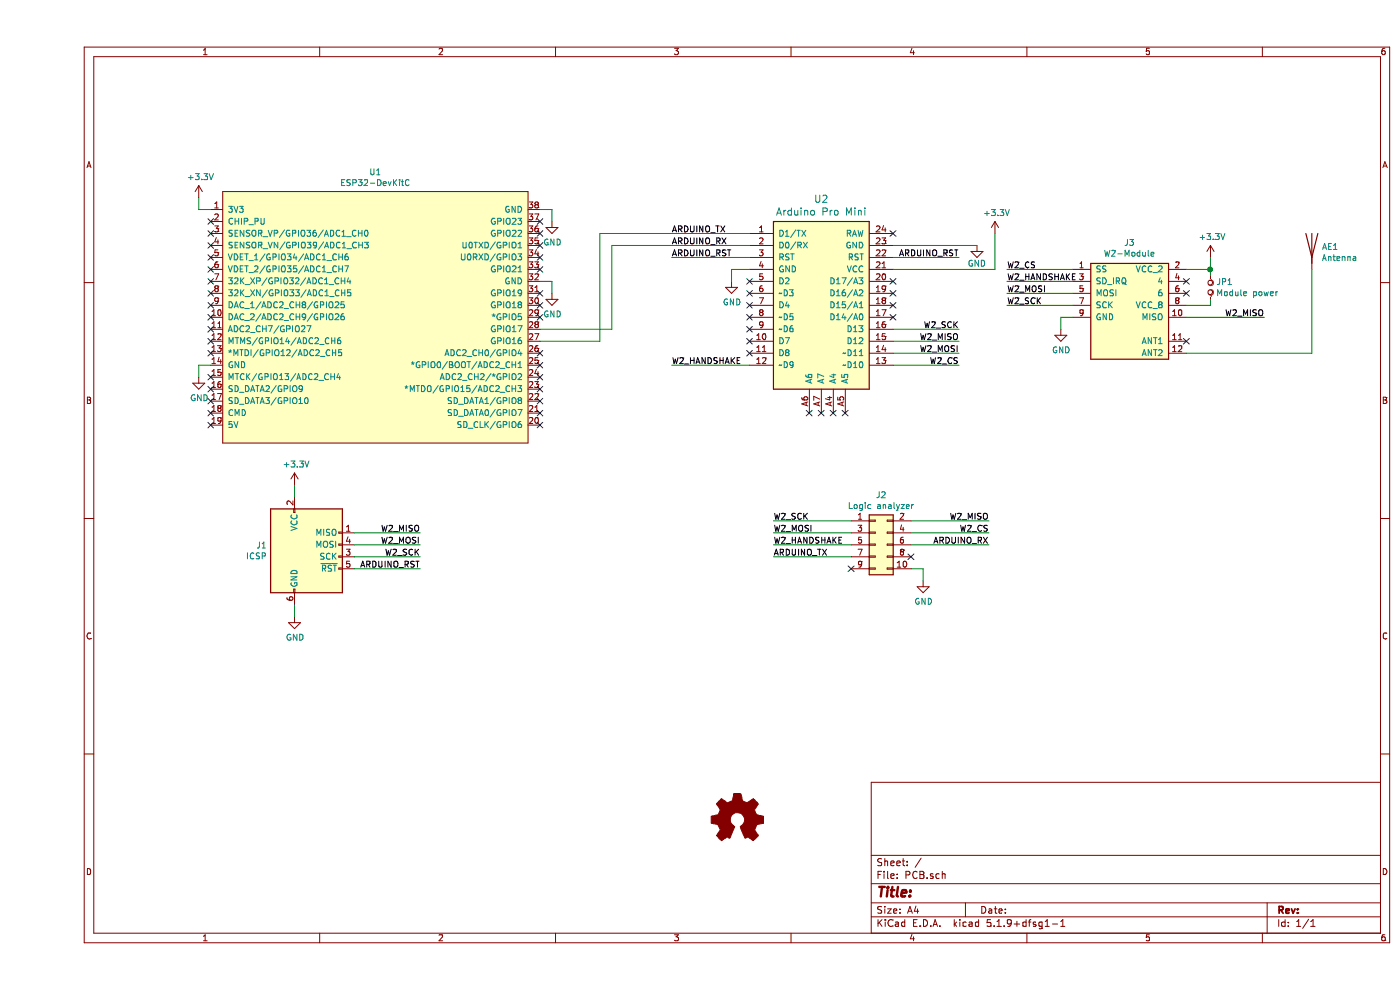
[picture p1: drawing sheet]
EESchema Schematic File Version 4
EELAYER 30 0
EELAYER END
$Descr A4 11693 8268
encoding utf-8
Sheet 1 1
Title ""
Date ""
Rev ""
Comp ""
Comment1 ""
Comment2 ""
Comment3 ""
Comment4 ""
$EndDescr
$Comp
L Tho85:W2-MM J3
U 1 1
P 9300 2450
F 0 "J3" H 9125 2875 50  0000 C CNN
F 1 "W2-Module" H 9125 2784 50  0000 C CNN
F 2 "Tho85:W2-MM" H 8950 2450 50  0001 C CNN
F 3 "~" H 8950 2450 50  0001 C CNN
	1    9300 2450
	1    0    0    -1  
$EndComp
NoConn ~ 9600 2350
NoConn ~ 9600 2450
Wire Wire Line
	9600 2650 10250 2650
Text Label 10250 2650 2    50   ~ 0
W2_MISO
Wire Wire Line
	8650 2650 8550 2650
Wire Wire Line
	8550 2650 8550 2750
$Comp
L power:GND #PWR0101
U 1 1
P 8550 2750
F 0 "#PWR0101" H 8550 2500 50  0001 C CNN
F 1 "GND" H 8555 2577 50  0000 C CNN
F 2 "" H 8550 2750 50  0001 C CNN
F 3 "" H 8550 2750 50  0001 C CNN
	1    8550 2750
	1    0    0    -1  
$EndComp
Wire Wire Line
	8650 2550 8100 2550
Text Label 8100 2550 0    50   ~ 0
W2_SCK
Wire Wire Line
	8650 2450 8100 2450
Text Label 8100 2450 0    50   ~ 0
W2_MOSI
Wire Wire Line
	8100 2350 8650 2350
Text Label 8100 2350 0    50   ~ 0
W2_HANDSHAKE
Wire Wire Line
	8650 2250 8100 2250
Text Label 8100 2250 0    50   ~ 0
W2_CS
NoConn ~ 9600 2850
Wire Wire Line
	5300 3050 5950 3050
Text Label 5300 3050 0    50   ~ 0
W2_HANDSHAKE
Wire Wire Line
	7150 3050 7700 3050
Text Label 7700 3050 2    50   ~ 0
W2_CS
Wire Wire Line
	7150 2950 7700 2950
Text Label 7700 2950 2    50   ~ 0
W2_MOSI
Wire Wire Line
	7150 2850 7700 2850
Text Label 7700 2850 2    50   ~ 0
W2_MISO
Wire Wire Line
	7150 2750 7700 2750
Text Label 7700 2750 2    50   ~ 0
W2_SCK
$Comp
L power:GND #PWR0102
U 1 1
P 5800 2350
F 0 "#PWR0102" H 5800 2100 50  0001 C CNN
F 1 "GND" H 5805 2177 50  0000 C CNN
F 2 "" H 5800 2350 50  0001 C CNN
F 3 "" H 5800 2350 50  0001 C CNN
	1    5800 2350
	1    0    0    -1  
$EndComp
$Comp
L espressif:ESP32-DevKitC U1
U 1 1
P 2750 2600
F 0 "U1" H 2825 3765 50  0000 C CNN
F 1 "ESP32-DevKitC" H 2825 3674 50  0000 C CNN
F 2 "Espressif:ESP32-DevKitC" H 2750 1350 50  0001 C CNN
F 3 "https://docs.espressif.com/projects/esp-idf/zh_CN/latest/esp32/hw-reference/esp32/get-started-devkitc.html" H 2900 1350 50  0001 C CNN
	1    2750 2600
	1    0    0    -1  
$EndComp
$Comp
L Arduino:Arduino_Pro_Mini U2
U 1 1
P 6550 2550
F 0 "U2" H 6550 3439 60  0000 C CNN
F 1 "Arduino Pro Mini" H 6550 3333 60  0000 C CNN
F 2 "Arduino:Arduino_Pro_Mini" H 7350 1800 60  0001 C CNN
F 3 "https://www.sparkfun.com/products/11113" H 6750 1350 60  0001 C CNN
	1    6550 2550
	1    0    0    -1  
$EndComp
Text Label 5300 1950 0    50   ~ 0
ARDUINO_TX
Text Label 5300 2050 0    50   ~ 0
ARDUINO_RX
NoConn ~ 5950 2350
NoConn ~ 5950 2450
NoConn ~ 5950 2550
NoConn ~ 5950 2650
NoConn ~ 5950 2750
NoConn ~ 5950 2850
NoConn ~ 7150 1950
NoConn ~ 7150 2350
NoConn ~ 7150 2450
NoConn ~ 7150 2550
NoConn ~ 7150 2650
NoConn ~ 6450 3450
NoConn ~ 6550 3450
NoConn ~ 6650 3450
NoConn ~ 6750 3450
$Comp
L Connector:AVR-ISP-6 J1
U 1 1
P 2250 4650
F 0 "J1" H 1921 4746 50  0000 R CNN
F 1 "ICSP" H 1921 4655 50  0000 R CNN
F 2 "Connector_IDC:IDC-Header_2x03_P2.54mm_Vertical" V 2000 4700 50  0001 C CNN
F 3 " ~" H 975 4100 50  0001 C CNN
	1    2250 4650
	1    0    0    -1  
$EndComp
Wire Wire Line
	2650 4450 3200 4450
Wire Wire Line
	2650 4550 3200 4550
Wire Wire Line
	3200 4650 2650 4650
$Comp
L power:GND #PWR0103
U 1 1
P 2150 5150
F 0 "#PWR0103" H 2150 4900 50  0001 C CNN
F 1 "GND" H 2155 4977 50  0000 C CNN
F 2 "" H 2150 5150 50  0001 C CNN
F 3 "" H 2150 5150 50  0001 C CNN
	1    2150 5150
	1    0    0    -1  
$EndComp
Wire Wire Line
	2150 5150 2150 5050
$Comp
L power:+3.3V #PWR0104
U 1 1
P 2150 4050
F 0 "#PWR0104" H 2150 3900 50  0001 C CNN
F 1 "+3.3V" H 2165 4223 50  0000 C CNN
F 2 "" H 2150 4050 50  0001 C CNN
F 3 "" H 2150 4050 50  0001 C CNN
	1    2150 4050
	1    0    0    -1  
$EndComp
Wire Wire Line
	2150 4050 2150 4150
Text Label 3200 4450 2    50   ~ 0
W2_MISO
Text Label 3200 4550 2    50   ~ 0
W2_MOSI
Text Label 3200 4650 2    50   ~ 0
W2_SCK
Text Label 3200 4750 2    50   ~ 0
ARDUINO_RST
Wire Wire Line
	2650 4750 3200 4750
$Comp
L power:+3.3V #PWR0107
U 1 1
P 9800 2150
F 0 "#PWR0107" H 9800 2000 50  0001 C CNN
F 1 "+3.3V" H 9815 2323 50  0000 C CNN
F 2 "" H 9800 2150 50  0001 C CNN
F 3 "" H 9800 2150 50  0001 C CNN
	1    9800 2150
	1    0    0    -1  
$EndComp
Wire Wire Line
	9800 2150 9800 2250
Wire Wire Line
	9600 2550 9800 2550
$Comp
L power:+3.3V #PWR0108
U 1 1
P 1350 1650
F 0 "#PWR0108" H 1350 1500 50  0001 C CNN
F 1 "+3.3V" H 1365 1823 50  0000 C CNN
F 2 "" H 1350 1650 50  0001 C CNN
F 3 "" H 1350 1650 50  0001 C CNN
	1    1350 1650
	1    0    0    -1  
$EndComp
Wire Wire Line
	1350 1650 1350 1750
Wire Wire Line
	1350 1750 1450 1750
NoConn ~ 1450 1850
NoConn ~ 1450 1950
NoConn ~ 1450 2050
NoConn ~ 1450 2150
NoConn ~ 1450 2250
NoConn ~ 1450 2350
NoConn ~ 1450 2450
NoConn ~ 1450 2550
NoConn ~ 1450 2650
NoConn ~ 1450 2750
NoConn ~ 1450 2850
NoConn ~ 1450 2950
Wire Wire Line
	1450 3050 1350 3050
Wire Wire Line
	1350 3050 1350 3150
$Comp
L power:GND #PWR0109
U 1 1
P 1350 3150
F 0 "#PWR0109" H 1350 2900 50  0001 C CNN
F 1 "GND" H 1355 2977 50  0000 C CNN
F 2 "" H 1350 3150 50  0001 C CNN
F 3 "" H 1350 3150 50  0001 C CNN
	1    1350 3150
	1    0    0    -1  
$EndComp
NoConn ~ 1450 3150
NoConn ~ 1450 3250
NoConn ~ 1450 3350
NoConn ~ 1450 3450
NoConn ~ 1450 3550
Wire Wire Line
	4200 1750 4300 1750
Wire Wire Line
	4300 1750 4300 1850
$Comp
L power:GND #PWR0110
U 1 1
P 4300 1850
F 0 "#PWR0110" H 4300 1600 50  0001 C CNN
F 1 "GND" H 4305 1677 50  0000 C CNN
F 2 "" H 4300 1850 50  0001 C CNN
F 3 "" H 4300 1850 50  0001 C CNN
	1    4300 1850
	1    0    0    -1  
$EndComp
NoConn ~ 4200 1850
NoConn ~ 4200 1950
NoConn ~ 4200 2050
NoConn ~ 4200 2650
NoConn ~ 4200 2550
NoConn ~ 4200 2450
NoConn ~ 4200 2250
NoConn ~ 4200 2150
NoConn ~ 4200 2950
NoConn ~ 4200 3050
NoConn ~ 4200 3150
NoConn ~ 4200 3250
NoConn ~ 4200 3350
NoConn ~ 4200 3450
NoConn ~ 4200 3550
Wire Wire Line
	4200 2350 4300 2350
Wire Wire Line
	4300 2350 4300 2450
$Comp
L power:GND #PWR0111
U 1 1
P 4300 2450
F 0 "#PWR0111" H 4300 2200 50  0001 C CNN
F 1 "GND" H 4305 2277 50  0000 C CNN
F 2 "" H 4300 2450 50  0001 C CNN
F 3 "" H 4300 2450 50  0001 C CNN
	1    4300 2450
	1    0    0    -1  
$EndComp
Wire Wire Line
	4800 2050 5950 2050
Wire Wire Line
	4700 1950 5950 1950
$Comp
L Connector_Generic:Conn_02x05_Odd_Even J2
U 1 1
P 7000 4550
F 0 "J2" H 7050 4967 50  0000 C CNN
F 1 "Logic analyzer" H 7050 4876 50  0000 C CNN
F 2 "Connector_IDC:IDC-Header_2x05_P2.54mm_Vertical" H 7000 4550 50  0001 C CNN
F 3 "~" H 7000 4550 50  0001 C CNN
	1    7000 4550
	1    0    0    -1  
$EndComp
Wire Wire Line
	6800 4350 6150 4350
Text Label 6150 4350 0    50   ~ 0
W2_SCK
Wire Wire Line
	6800 4450 6150 4450
Text Label 6150 4450 0    50   ~ 0
W2_MOSI
Wire Wire Line
	7300 4350 7950 4350
Text Label 7950 4350 2    50   ~ 0
W2_MISO
Wire Wire Line
	7300 4450 7950 4450
Text Label 7950 4450 2    50   ~ 0
W2_CS
Wire Wire Line
	6800 4550 6150 4550
Text Label 6150 4550 0    50   ~ 0
W2_HANDSHAKE
Wire Wire Line
	7300 4550 7950 4550
Wire Wire Line
	9600 2250 9800 2250
NoConn ~ 5950 2950
Text Label 7950 4550 2    50   ~ 0
ARDUINO_RX
Wire Wire Line
	6800 4650 6150 4650
Text Label 6150 4650 0    50   ~ 0
ARDUINO_TX
NoConn ~ 6800 4750
Wire Wire Line
	7300 4750 7400 4750
Wire Wire Line
	7400 4750 7400 4850
$Comp
L power:GND #PWR0112
U 1 1
P 7400 4850
F 0 "#PWR0112" H 7400 4600 50  0001 C CNN
F 1 "GND" H 7405 4677 50  0000 C CNN
F 2 "" H 7400 4850 50  0001 C CNN
F 3 "" H 7400 4850 50  0001 C CNN
	1    7400 4850
	1    0    0    -1  
$EndComp
$Comp
L Device:Jumper_NO_Small JP1
U 1 1
P 9800 2400
F 0 "JP1" V 9754 2448 50  0000 L CNN
F 1 "Module power" V 9845 2448 50  0000 L CNN
F 2 "Jumper:SolderJumper-2_P1.3mm_Open_RoundedPad1.0x1.5mm" H 9800 2400 50  0001 C CNN
F 3 "~" H 9800 2400 50  0001 C CNN
	1    9800 2400
	0    1    1    0   
$EndComp
Wire Wire Line
	9800 2300 9800 2250
Connection ~ 9800 2250
Wire Wire Line
	9800 2500 9800 2550
Wire Wire Line
	9600 2950 10650 2950
Wire Wire Line
	10650 2950 10650 2250
$Comp
L Device:Antenna AE1
U 1 1
P 10650 2050
F 0 "AE1" H 10730 2039 50  0000 L CNN
F 1 "Antenna" H 10730 1948 50  0000 L CNN
F 2 "Connector_PinHeader_2.54mm:PinHeader_1x01_P2.54mm_Vertical" H 10650 2050 50  0001 C CNN
F 3 "~" H 10650 2050 50  0001 C CNN
	1    10650 2050
	1    0    0    -1  
$EndComp
NoConn ~ 7300 4650
Wire Wire Line
	4700 2850 4200 2850
Wire Wire Line
	4700 1950 4700 2850
Wire Wire Line
	4200 2750 4800 2750
Wire Wire Line
	4800 2750 4800 2050
Wire Wire Line
	5950 2150 5300 2150
Text Label 5300 2150 0    50   ~ 0
ARDUINO_RST
Wire Wire Line
	7150 2150 7700 2150
Text Label 7700 2150 2    50   ~ 0
ARDUINO_RST
$Comp
L power:+3.3V #PWR0106
U 1 1
P 8000 1950
F 0 "#PWR0106" H 8000 1800 50  0001 C CNN
F 1 "+3.3V" H 8015 2123 50  0000 C CNN
F 2 "" H 8000 1950 50  0001 C CNN
F 3 "" H 8000 1950 50  0001 C CNN
	1    8000 1950
	1    0    0    -1  
$EndComp
Wire Wire Line
	8000 1950 8000 2250
Wire Wire Line
	7150 2250 8000 2250
Wire Wire Line
	7150 2050 7850 2050
$Comp
L power:GND #PWR0105
U 1 1
P 7850 2050
F 0 "#PWR0105" H 7850 1800 50  0001 C CNN
F 1 "GND" H 7850 1900 50  0000 C CNN
F 2 "" H 7850 2050 50  0001 C CNN
F 3 "" H 7850 2050 50  0001 C CNN
	1    7850 2050
	1    0    0    -1  
$EndComp
Wire Wire Line
	5800 2350 5800 2250
Wire Wire Line
	5800 2250 5950 2250
$Comp
L Graphic:Logo_Open_Hardware_Small LOGO1
U 1 1
P 5850 6850
F 0 "LOGO1" H 5850 7125 50  0001 C CNN
F 1 "Logo_Open_Hardware_Small" H 5850 6625 50  0001 C CNN
F 2 "Symbol:OSHW-Logo_5.7x6mm_SilkScreen" H 5850 6850 50  0001 C CNN
F 3 "~" H 5850 6850 50  0001 C CNN
	1    5850 6850
	1    0    0    -1  
$EndComp
$EndSCHEMATC
